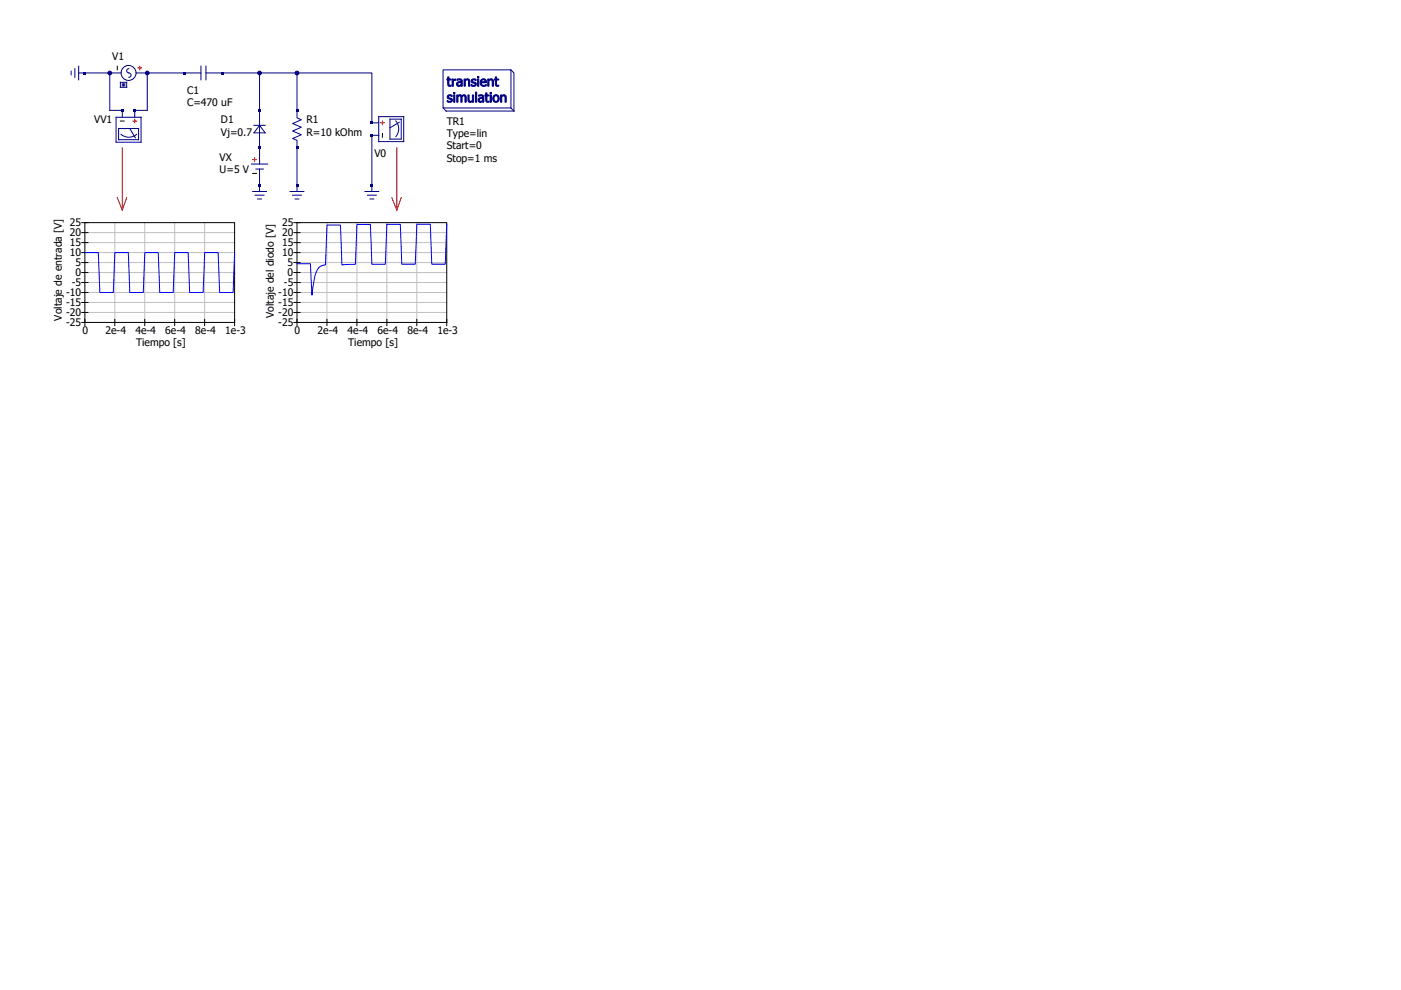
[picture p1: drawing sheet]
<svg xmlns="http://www.w3.org/2000/svg" width="297mm" height="210mm" viewBox="0 0 297 210" stroke-linecap="round" stroke-linejoin="round" font-family="sans-serif">
<g fill="none" stroke="#000080" stroke-width=".21">
<path d="M15.1 15.1v.8M15.9 14.6v1.8M16.7 14v2.9M16.7 15.5h9M23.3 15.5v7.9h2.6v1.5M25.5 17.5h1.4v1h-1.4zM25.9 17.7v.6M26.2 17.7v.6M26.5 17.7v.6M27.3 14.6a.51 .51 0 0 0-.4 .6 .51 .51 0 0 0 .7 .3 .46 .46 0 0 1 .2 .6 .46 .46 0 0 1-.5 .3M28.8 15.5h13.8M31.2 15.5v7.9h-2.6v1.5"/>
<path d="M42.6 14v2.9M43.7 15.5h11.3v19.3M43.7 14v2.9M55 15.5h23.8v10.6h1.5M63 15.5v9.5l.9 .4-1.9 .8 1.9 .8-1.9 .8 1.9 .8-1.9 .8 1 .4v10.8M93.9 14.8h14.4v8.1h-14.4zM108.3 14.8l.7 .7v8.1M24.6 24.9h5.3v5.3h-5.3zM25.1 27.3h4.3v2.3h-4.3zM25.7 28.5a2.56 2.56 0 0 0 3.3 0M27.5 27.3l1.2 1.9M53.3 34.8h3.4"/>
<path d="M53.8 26.6h2.4M54.2 35.9h1.6M55 35.9v4.7M55 26.6l1.2 1.6h-2.4zM80.3 24.7h5.3v5.3h-5.3zM80.3 28.7h-1.5v11.9M82.7 25.3h2.4v4.2h-2.4zM83.9 25.7a2.56 2.56 0 0 1 0 3.3M84.7 25.9l-2 1.2M93.9 22.9l.7 .7h14.4M108.3 22.9l.7 .7M53.6 40.6h2.9"/>
<path d="M54.1 41.4h1.9M54.6 42.2h.8M61.5 40.6h2.9M62 41.4h1.9M62.6 42.2h.8M77.4 40.6h2.9M77.9 41.4h1.9M78.4 42.2h.8"/>
<circle cx="27.3" cy="15.5" r="1.59"/>
</g>
<path d="M29.2 14.4h.8M29.6 14v.8M28.2 25.7h.8M28.6 25.3v.8M53.6 33.9h.8M54 33.5v.8M80.7 26.1h.8M81.1 25.7v.8" fill="none" stroke="#f00" stroke-width=".21"/>
<path d="M24.9 14v.8M25.5 25.7h.8M53.6 36.8h.8M81.1 28.3v.8" fill="none" stroke="#000" stroke-width=".21"/>
<g fill="#000080">
<path d="M17.7 15.2h.6v.5h-.6z"/>
<path d="M54.8 23.2h.5v.5h-.5z"/>
<path d="M54.8 31.1h.5v.5h-.5z"/>
<path d="M28.3 23.2h.5v.5h-.5z"/>
<path d="M25.7 23.2h.5v.5h-.5z"/>
<path d="M78.6 25.8h.5v.5h-.5z"/>
<path d="M78.6 28.4h.5v.6h-.5z"/>
<path d="M54.8 39h.5v.6h-.5z"/>
<path d="M62.7 39h.5v.6h-.5z"/>
<path d="M78.6 39h.5v.6h-.5z"/>
</g>
<circle cx="31.2" cy="15.5" r=".4" fill="#000080"/>
<circle cx="31.2" cy="15.5" r=".4" fill="none" stroke="#000080" stroke-width=".21"/>
<circle cx="23.3" cy="15.5" r=".4" fill="#000080"/>
<circle cx="23.3" cy="15.5" r=".4" fill="none" stroke="#000080" stroke-width=".21"/>
<g fill="#000080">
<path d="M46.8 15.2h.6v.5h-.6z"/>
<path d="M38.9 15.2h.5v.5h-.5z"/>
<path d="M62.7 31.1h.5v.5h-.5z"/>
<path d="M62.7 23.2h.5v.5h-.5z"/>
</g>
<circle cx="55" cy="15.5" r=".4" fill="#000080"/>
<circle cx="55" cy="15.5" r=".4" fill="none" stroke="#000080" stroke-width=".21"/>
<circle cx="63" cy="15.5" r=".4" fill="#000080"/>
<circle cx="63" cy="15.5" r=".4" fill="none" stroke="#000080" stroke-width=".21"/>
<path d="M25.9 31.3v13.3l1-2.7M84.1 31.3v13.3l1-2.7M24.9 41.9l1 2.7M83.1 41.9l1 2.7" fill="none" stroke="#a00" stroke-width=".21"/>
<g fill="none" stroke="#c0c0c0" stroke-width=".21">
<path d="M18 49.3h31.7M18 51.5h31.7M18 53.6h31.7M18 55.7h31.7M18 57.8h31.7M18 59.9h31.7M24.3 47.2v21.2M30.7 47.2v21.2M37 47.2v21.2M43.4 47.2v21.2M63 49.3h31.7M63 51.5h31.7"/>
<path d="M63 53.6h31.7M63 55.7h31.7M63 57.8h31.7M63 59.9h31.7M69.3 47.2v21.2M75.7 47.2v21.2M82 47.2v21.2M88.4 47.2v21.2M18 62h31.7M18 64.2h31.7M18 66.3h31.7M63 62h31.7"/>
<path d="M63 64.2h31.7M63 66.3h31.7"/>
</g>
<g fill="none" stroke="#000" stroke-width=".21">
<path d="M17.3 59.9h1.3M17.3 57.8h1.3M17.3 55.7h1.3M17.3 53.6h1.3M17.3 51.5h1.3M17.3 49.3h1.3M17.3 47.2h1.3M62.3 59.9h1.3M62.3 57.8h1.3M62.3 55.7h1.3M62.3 53.6h1.3M62.3 51.5h1.3"/>
<path d="M62.3 49.3h1.3M62.3 47.2h1.3M17.3 68.4h32.4v-21.2h-31.7v21.9M17.3 66.3h1.3M17.3 64.2h1.3M17.3 62h1.3M24.3 67.7v1.4M30.7 67.7v1.4M37 67.7v1.4M43.4 67.7v1.4M49.7 67.7v1.4M62.3 68.4h32.4v-21.2h-31.7v21.9"/>
<path d="M62.3 66.3h1.3M62.3 64.2h1.3M62.3 62h1.3M69.3 67.7v1.4M75.7 67.7v1.4M82 67.7v1.4M88.4 67.7v1.4M94.7 67.7v1.4"/>
</g>
<path d="M18 53.6h2.8l.4 8.4h.5h2.3l.4-8.4h1.8h1l.3 8.4h2.9l.3-8.4h1.9h.9l.4 8.4h2.8l.3-8.4h1.9h1l.3 8.4h2.9l.3-8.4h1.9h.9l.4 8.4h2.8l.3-8.4M94.7 47.6l-.3 8.4h-2.9l-.3-8.4h-2.8l-.3 8.4h-2.9l-.3-8.4h-2.9l-.3 8.4-2.9 .1-.3-8.5h-2.8l-.3 8.4-2.9 .2-.3-8.5h-2.9l-.3 8.5-.8 .1-.5 .4a5.3 5.3 0 0 0-1.3 3.6l-.3 2.3-.3-6.7h-2.8" fill="none" stroke="#00f" stroke-width=".21"/>
<g font-size="2.8" fill="#000080">
<text x="94.7" y="18.3">transient</text>
<text x="94.7" y="21.7">simulation</text>
</g>
<g font-size="2.2">
<text x="23.8" y="12.8">V1</text>
<text x="39.7" y="19.9">C1</text>
<text x="39.7" y="22.6">C=470 uF</text>
<text x="20" y="26.1">VV1</text>
<text x="46.8" y="26.1">D1</text>
<text x="46.8" y="28.8">Vj=0.7</text>
<text x="65" y="26.1">R1</text>
<text x="65" y="28.8">R=10 kOhm</text>
<text x="94.7" y="26.4">TR1</text>
<text x="94.7" y="29.1">Type=lin</text>
<text x="46.6" y="34.1">VX</text>
<text x="79.4" y="33.3">V0</text>
<text x="94.7" y="31.7">Start=0</text>
<text x="94.7" y="34.4">Stop=1 ms</text>
<text x="46.6" y="36.7">U=5 V</text>
<text x="14.8" y="52.3">15</text>
<text x="14.8" y="50.1">20</text>
<text x="14.8" y="48">25</text>
<text x="59.8" y="52.3">15</text>
<text x="59.8" y="50.1">20</text>
<text x="59.8" y="48">25</text>
<text x="14.8" y="54.4">10</text>
<text x="16" y="58.6">0</text>
<text x="16" y="56.5">5</text>
<text x="59.8" y="54.4">10</text>
<text x="61" y="58.6">0</text>
<text x="61" y="56.5">5</text>
<text x="14" y="65">-15</text>
<text x="14" y="62.8">-10</text>
<text x="15.2" y="60.7">-5</text>
<text x="59" y="65">-15</text>
<text x="59" y="62.8">-10</text>
<text x="60.2" y="60.7">-5</text>
<text x="13.1" y="68" transform="rotate(-90 13.1 68)">Voltaje de entrada [V]</text>
<text x="14" y="69.2">-25</text>
<text x="14" y="67.1">-20</text>
<text x="17.5" y="70.8">0</text>
<text x="22.3" y="70.8">2e-4</text>
<text x="28.7" y="70.8">4e-4</text>
<text x="35" y="70.8">6e-4</text>
<text x="41.4" y="70.8">8e-4</text>
<text x="47.7" y="70.8">1e-3</text>
<text x="58.1" y="67.5" transform="rotate(-90 58.1 67.5)">Voltaje del diodo [V]</text>
<text x="59" y="69.2">-25</text>
<text x="59" y="67.1">-20</text>
<text x="62.4" y="70.8">0</text>
<text x="67.3" y="70.8">2e-4</text>
<text x="73.7" y="70.8">4e-4</text>
<text x="80" y="70.8">6e-4</text>
<text x="86.4" y="70.8">8e-4</text>
<text x="92.7" y="70.8">1e-3</text>
<text x="28.8" y="73.3">Tiempo [s]</text>
<text x="73.8" y="73.3">Tiempo [s]</text>
</g>
</svg>
